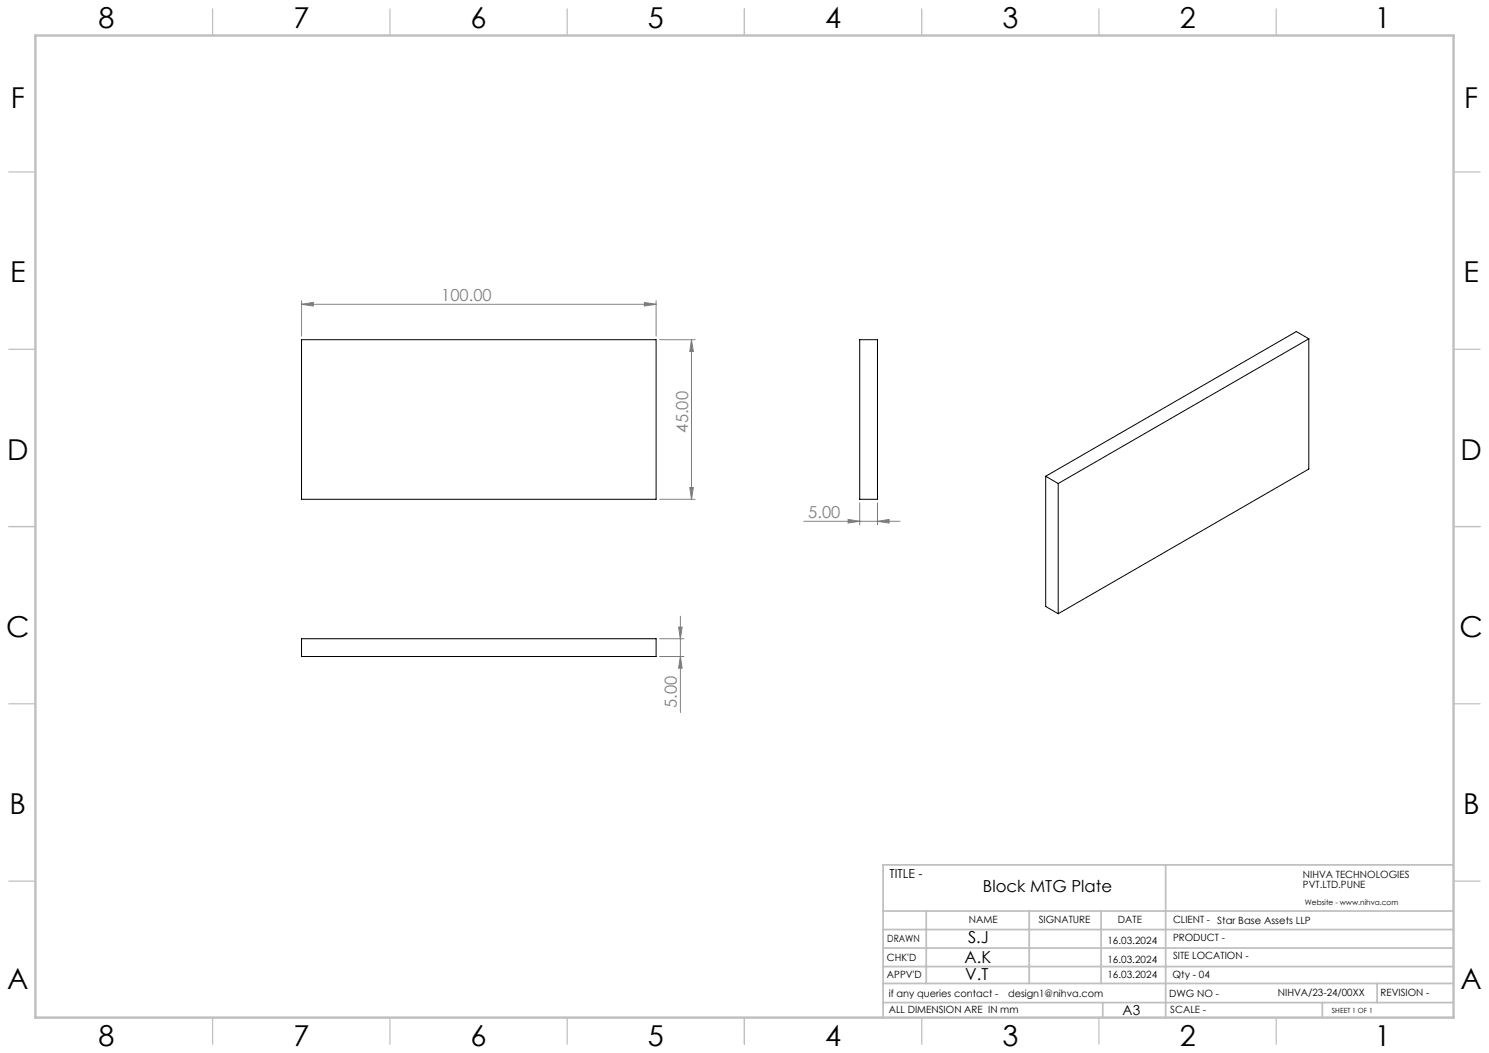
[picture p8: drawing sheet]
<svg xmlns="http://www.w3.org/2000/svg" width="420mm" height="297mm" viewBox="0 0 420 297" stroke-linecap="round" stroke-linejoin="round" font-family="sans-serif">
<g fill="none" stroke="#808080" stroke-width=".28">
<path d="M85.1 85.8l3.3-.5v1zM85.1 84.8v10M85.1 85.8h100M181.8 85.3l3.3 .5-3.3 .5zM185.1 84.8v10M186.1 95.8h10M195.1 95.8l.5 3.3h-1zM195.1 95.8v45M194.6 137.5h1l-.5 3.3zM186.1 140.8h10M226.7 147h27.2M239.2 146.5l3.3 .5-3.3 .5z"/>
<path d="M242.5 141.8v6.2M247.5 147l3.3-.5v1zM247.5 141.8v6.2M191.4 176.9h1l-.5 3.3zM191.9 173.8v27.2M186.1 180.2h6.8M186.1 185.2h6.8M191.9 185.2l.5 3.3h-1z"/>
</g>
<g fill="none" stroke="#c0c0c0" stroke-width=".35">
<path d="M60 2.5v7.5M110 2.5v7.5M160 2.5v7.5M210 2.5v7.5M260 2.5v7.5M310 2.5v7.5M360 2.5v7.5M2.5 48.5h7.5M410 48.5h7.5M2.5 98.5h7.5M410 98.5h7.5M2.5 148.5h7.5"/>
<path d="M410 148.5h7.5M2.5 198.5h7.5M410 198.5h7.5M2.5 248.5h7.5M410 248.5h7.5M60 287v7.5M110 287v7.5M160 287v7.5M210 287v7.5M260 287v7.5M310 287v7.5M360 287v7.5"/>
</g>
<g fill="none" stroke="#c0c0c0" stroke-width=".5">
<path d="M249.1 257h160.9M261.3 257v20.4M290.3 257v20.4M310.6 257v20.4M328.8 243.9v43.1M410 243.9h-160.9v43.1M249.1 272.6h160.9M249.1 267.4h160.9M249.1 262.2h160.9M249.1 277.4h160.9M388.4 277.4v5.4M249.1 282.8h160.9"/>
<path d="M311 282.8v4.2M373 282.8v4.2"/>
</g>
<path d="M10 10h400v277h-400z" fill="none" stroke="#c0c0c0" stroke-width=".7"/>
<g fill="#808080">
<path d="M181.8 85.3l3.3 .5-3.3 .5zM85.1 85.8l3.3-.5v1z"/>
<path d="M239.2 146.5l3.3 .5-3.3 .5zM247.5 147l3.3-.5v1z"/>
<path d="M194.6 137.5h1l-.5 3.3zM195.1 95.8l.5 3.3h-1z"/>
<path d="M191.4 176.9h1l-.5 3.3zM191.9 185.2l.5 3.3h-1z"/>
</g>
<path d="M85.1 95.8h100v45h-100zM242.5 95.8h5v45h-5zM369.2 95.6l-3.5-2.1-70.7 40.8M369.2 95.6l-70.7 40.8M369.2 95.6v36.7l-70.7 40.8M295 134.3l3.5 2.1M295 134.3v36.8l3.5 2M298.5 136.4v36.7M85.1 180.2h100v5h-100z" fill="none" stroke="#000" stroke-width=".28"/>
<g font-size="8.1">
<text x="27.8" y="8">8</text>
<text x="82.8" y="8">7</text>
<text x="132.8" y="8">6</text>
<text x="182.8" y="8">5</text>
<text x="232.8" y="8">4</text>
<text x="282.8" y="8">3</text>
<text x="332.8" y="8">2</text>
<text x="387.8" y="8">1</text>
<text x="3" y="30.4">F</text>
<text x="413" y="30.4">F</text>
<text x="2.8" y="79.6">E</text>
<text x="412.8" y="79.6">E</text>
<text x="2" y="129.6">D</text>
<text x="412" y="129.6">D</text>
<text x="1.7" y="179.6">C</text>
<text x="411.7" y="179.6">C</text>
<text x="2.7" y="229.6">B</text>
<text x="412.7" y="229.6">B</text>
<text x="2" y="278.9">A</text>
<text x="412" y="278.9">A</text>
<text x="27.8" y="295">8</text>
<text x="82.8" y="295">7</text>
<text x="132.8" y="295">6</text>
<text x="182.8" y="295">5</text>
<text x="232.8" y="295">4</text>
<text x="282.8" y="295">3</text>
<text x="332.8" y="295">2</text>
<text x="387.8" y="295">1</text>
</g>
<g font-size="4.7" fill="#808080">
<text x="124.5" y="84.8">100.00</text>
<text x="194.1" y="122" transform="rotate(-90 194.1 122)">45.00</text>
<text x="228" y="146">5.00</text>
<text x="190.9" y="199.7" transform="rotate(-90 190.9 199.7)">5.00</text>
</g>
<g font-size="4.7">
<text x="277.2" y="251.7">Block MTG Plate</text>
<text x="273.1" y="266.1">S.J</text>
<text x="272.1" y="271.7">A.K</text>
<text x="272.2" y="276.5">V.T</text>
</g>
<text font-size="3.9" x="316.7" y="286.4">A3</text>
<text font-size="3.5" x="250.9" y="247.7">TITLE -</text>
<g font-size="2.8">
<text x="367.5" y="247.7">NIHVA TECHNOLOGIES</text>
<text x="367.5" y="250.5">PVT.LTD.PUNE</text>
<text x="273.3" y="260.4">NAME</text>
<text x="293" y="260.4">SIGNATURE</text>
<text x="315.3" y="260.5">DATE</text>
<text x="330.9" y="260.5">CLIENT -</text>
<text x="343.4" y="260.6">Star Base Assets LLP</text>
<text x="250.3" y="265.7">DRAWN</text>
<text x="312.4" y="266.2">16.03.2024</text>
<text x="330.9" y="265.5">PRODUCT -</text>
<text x="250.2" y="271.1">CHK'D</text>
<text x="250.2" y="275.8">APPV'D</text>
<text x="312.4" y="271.7">16.03.2024</text>
<text x="312.4" y="275.9">16.03.2024</text>
<text x="330.8" y="275.9">Qty - 04</text>
<text x="330.9" y="270.6">SITE LOCATION -</text>
<text x="250.7" y="281.1">if any queries contact -</text>
<text x="284.3" y="281.1">design1@nihva.com</text>
<text x="329.8" y="281.3">DWG NO -</text>
<text x="360.4" y="281.1">NIHVA/23-24/00XX</text>
<text x="389.4" y="281.1">REVISION -</text>
<text x="250.7" y="285.6">ALL DIMENSION ARE IN mm</text>
<text x="330.1" y="285.7">SCALE -</text>
</g>
<text font-size="2.1" x="368.1" y="255.1">Website - www.nihva.com</text>
<text font-size="2" x="375.7" y="285.6">SHEET 1 OF 1</text>
</svg>
